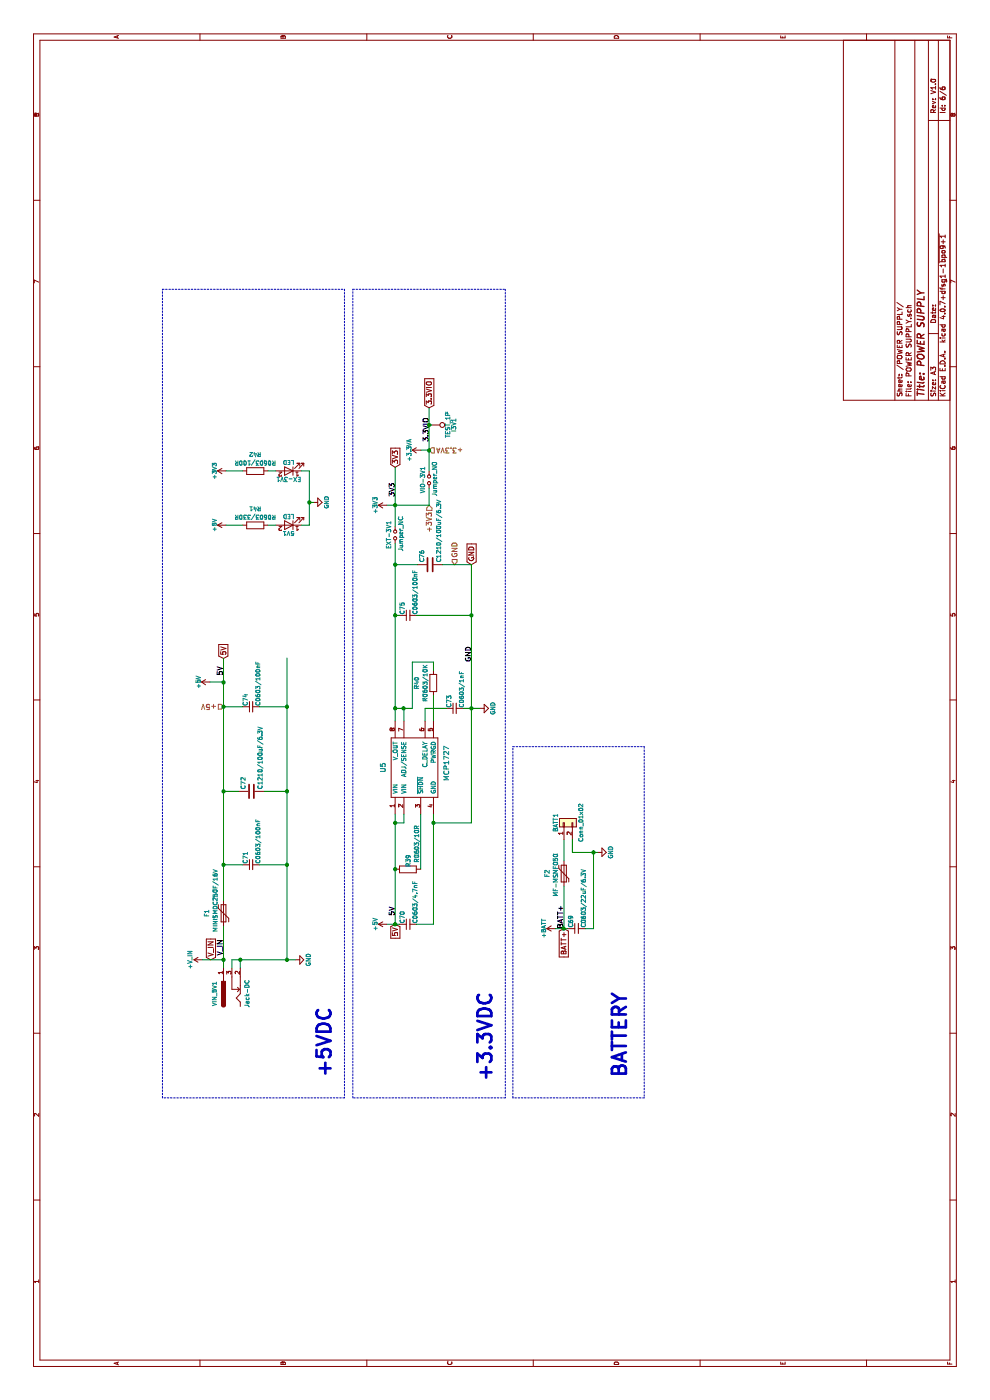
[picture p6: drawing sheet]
EESchema Schematic File Version 2
LIBS:DEV BOARD-rescue
LIBS:power
LIBS:device
LIBS:transistors
LIBS:conn
LIBS:linear
LIBS:regul
LIBS:74xx
LIBS:cmos4000
LIBS:adc-dac
LIBS:memory
LIBS:xilinx
LIBS:microcontrollers
LIBS:dsp
LIBS:microchip
LIBS:analog_switches
LIBS:motorola
LIBS:texas
LIBS:intel
LIBS:audio
LIBS:interface
LIBS:digital-audio
LIBS:philips
LIBS:display
LIBS:cypress
LIBS:siliconi
LIBS:opto
LIBS:atmel
LIBS:contrib
LIBS:valves
LIBS:DEV BOARD-cache
EELAYER 25 0
EELAYER END
$Descr A3 16535 11693
encoding utf-8
Sheet 6 6
Title "POWER SUPPLY"
Date ""
Rev "V1.0"
Comp ""
Comment1 ""
Comment2 ""
Comment3 ""
Comment4 ""
$EndDescr
$Comp
L MCP1727 U5
U 1 1
P 7120 4620
F 0 "U5" H 7470 4720 60  0000 C CNN
F 1 "MCP1727" H 7520 3970 60  0000 C CNN
F 2 "Housings_DFN_QFN:DFN-8-1EP_3x3mm_Pitch0.65mm" H 7120 4620 60  0001 C CNN
F 3 "" H 7120 4620 60  0001 C CNN
	1    7120 4620
	1    0    0    -1  
$EndComp
$Comp
L Jack-DC VIN_5V1
U 1 1
P 4800 2740
F 0 "VIN_5V1" H 4800 2950 50  0000 C CNN
F 1 "Jack-DC" H 4800 2565 50  0000 C CNN
F 2 "Connectors:BARREL_JACK" H 4850 2700 50  0001 C CNN
F 3 "" H 4850 2700 50  0001 C CNN
	1    4800 2740
	1    0    0    -1  
$EndComp
$Comp
L Polyfuse F1
U 1 1
P 5750 2640
F 0 "F1" V 5550 2640 50  0000 C CNN
F 1 "MINISMDC250F/16V" V 5650 2790 50  0000 C CNN
F 2 "Fuse_Holders_and_Fuses:Fuse_0679H" H 5800 2440 50  0001 L CNN
F 3 "" H 5750 2640 50  0001 C CNN
	1    5750 2640
	0    1    1    0   
$EndComp
$Comp
L C_Small C74
U 1 1
P 8190 2965
F 0 "C74" H 8200 3035 50  0000 L CNN
F 1 "C0603/100nF" H 8200 2885 50  0000 L CNN
F 2 "MyKiCadLib:0603_HandSoldering" H 8190 2965 50  0001 C CNN
F 3 "" H 8190 2965 50  0001 C CNN
	1    8190 2965
	1    0    0    -1  
$EndComp
$Comp
L +5V #PWR054
U 1 1
P 8480 2480
F 0 "#PWR054" H 8480 2330 50  0001 C CNN
F 1 "+5V" H 8480 2620 50  0000 C CNN
F 2 "" H 8480 2480 50  0001 C CNN
F 3 "" H 8480 2480 50  0001 C CNN
	1    8480 2480
	1    0    0    -1  
$EndComp
Text GLabel 8760 2640 2    60   Input ~ 0
5V
Text Label 8560 2640 0    60   ~ 0
5V
$Comp
L +5V #PWR055
U 1 1
P 5620 4570
F 0 "#PWR055" H 5620 4420 50  0001 C CNN
F 1 "+5V" H 5620 4710 50  0000 C CNN
F 2 "" H 5620 4570 50  0001 C CNN
F 3 "" H 5620 4570 50  0001 C CNN
	1    5620 4570
	1    0    0    -1  
$EndComp
$Comp
L C_Small C73
U 1 1
P 8170 5370
F 0 "C73" H 8180 5440 50  0000 L CNN
F 1 "C0603/1nF" H 8180 5290 50  0000 L CNN
F 2 "MyKiCadLib:0603_HandSoldering" H 8170 5370 50  0001 C CNN
F 3 "" H 8170 5370 50  0001 C CNN
	1    8170 5370
	1    0    0    -1  
$EndComp
$Comp
L C_Small C70
U 1 1
P 5620 4820
F 0 "C70" H 5630 4890 50  0000 L CNN
F 1 "C0603/4.7nF" H 5630 4740 50  0000 L CNN
F 2 "MyKiCadLib:0603_HandSoldering" H 5620 4820 50  0001 C CNN
F 3 "" H 5620 4820 50  0001 C CNN
	1    5620 4820
	1    0    0    -1  
$EndComp
$Comp
L R R39
U 1 1
P 6270 4820
F 0 "R39" H 6370 4820 50  0000 C CNN
F 1 "R0603/10R" H 6570 4720 50  0000 C CNN
F 2 "MyKiCadLib:0603_HandSoldering" V 6200 4820 50  0001 C CNN
F 3 "" H 6270 4820 50  0001 C CNN
	1    6270 4820
	1    0    0    -1  
$EndComp
$Comp
L R R40
U 1 1
P 8470 5120
F 0 "R40" V 8270 5120 50  0000 C CNN
F 1 "R0603/10K" V 8370 5120 50  0000 C CNN
F 2 "MyKiCadLib:0603_HandSoldering" V 8400 5120 50  0001 C CNN
F 3 "" H 8470 5120 50  0001 C CNN
	1    8470 5120
	0    1    1    0   
$EndComp
$Comp
L C_Small C75
U 1 1
P 9270 4820
F 0 "C75" H 9280 4890 50  0000 L CNN
F 1 "C0603/100nF" H 9280 4740 50  0000 L CNN
F 2 "MyKiCadLib:0603_HandSoldering" H 9270 4820 50  0001 C CNN
F 3 "" H 9270 4820 50  0001 C CNN
	1    9270 4820
	1    0    0    -1  
$EndComp
$Comp
L Jumper_NO_Small EXT-3V1
U 1 1
P 10220 4670
F 0 "EXT-3V1" H 10220 4750 50  0000 C CNN
F 1 "Jumper_NC" H 10230 4610 50  0000 C CNB
F 2 "Socket_Strips:Socket_Strip_Straight_1x02_Pitch2.54mm" H 10220 4670 50  0001 C CNN
F 3 "" H 10220 4670 50  0001 C CNN
	1    10220 4670
	1    0    0    -1  
$EndComp
$Comp
L GND #PWR056
U 1 1
P 8170 5670
F 0 "#PWR056" H 8170 5420 50  0001 C CNN
F 1 "GND" H 8170 5520 50  0000 C CNN
F 2 "" H 8170 5670 50  0001 C CNN
F 3 "" H 8170 5670 50  0001 C CNN
	1    8170 5670
	1    0    0    -1  
$EndComp
Text GLabel 9870 5570 2    60   Input ~ 0
GND
Text Label 8720 5570 0    60   ~ 0
GND
Text GLabel 5620 4670 0    60   Input ~ 0
5V
Text Label 5720 4670 0    60   ~ 0
5V
$Comp
L +3V3 #PWR057
U 1 1
P 10570 4570
F 0 "#PWR057" H 10570 4420 50  0001 C CNN
F 1 "+3V3" H 10570 4710 50  0000 C CNN
F 2 "" H 10570 4570 50  0001 C CNN
F 3 "" H 10570 4570 50  0001 C CNN
	1    10570 4570
	1    0    0    -1  
$EndComp
Text Label 10670 4670 0    60   ~ 0
3V3
Text GLabel 11020 4670 2    60   Input ~ 0
3V3
$Comp
L Conn_01x02 BATT1
U 1 1
P 6820 6660
F 0 "BATT1" H 6820 6760 50  0000 C CNN
F 1 "Conn_01x02" H 6820 6460 50  0000 C CNN
F 2 "Connectors_Molex:Molex_KK-6410-02_02x2.54mm_Straight" H 6820 6660 50  0001 C CNN
F 3 "" H 6820 6660 50  0001 C CNN
	1    6820 6660
	1    0    0    -1  
$EndComp
$Comp
L Polyfuse F2
U 1 1
P 6220 6660
F 0 "F2" V 6020 6660 50  0000 C CNN
F 1 "MF-MSMF050 " V 6120 6660 50  0000 C CNN
F 2 "Fuse_Holders_and_Fuses:Fuse_0679H" H 6270 6460 50  0001 L CNN
F 3 "" H 6220 6660 50  0001 C CNN
	1    6220 6660
	0    1    1    0   
$EndComp
$Comp
L C_Small C69
U 1 1
P 5570 6810
F 0 "C69" H 5580 6880 50  0000 L CNN
F 1 "C0603/22uF/6.3V" H 5580 6730 50  0000 L CNN
F 2 "MyKiCadLib:0603_HandSoldering" H 5570 6810 50  0001 C CNN
F 3 "" H 5570 6810 50  0001 C CNN
	1    5570 6810
	1    0    0    -1  
$EndComp
$Comp
L GND #PWR058
U 1 1
P 6470 7060
F 0 "#PWR058" H 6470 6810 50  0001 C CNN
F 1 "GND" H 6470 6910 50  0000 C CNN
F 2 "" H 6470 7060 50  0001 C CNN
F 3 "" H 6470 7060 50  0001 C CNN
	1    6470 7060
	1    0    0    -1  
$EndComp
$Comp
L +BATT #PWR059
U 1 1
P 5570 6560
F 0 "#PWR059" H 5570 6410 50  0001 C CNN
F 1 "+BATT" H 5570 6700 50  0000 C CNN
F 2 "" H 5570 6560 50  0001 C CNN
F 3 "" H 5570 6560 50  0001 C CNN
	1    5570 6560
	1    0    0    -1  
$EndComp
Text GLabel 5570 6660 0    60   Input ~ 0
BATT+
Text Label 5570 6660 0    60   ~ 0
BATT+
$Comp
L Jumper_NO_Small VIO-3V1
U 1 1
P 10870 5070
F 0 "VIO-3V1" H 10870 5150 50  0000 C CNN
F 1 "Jumper_NO" H 10880 5010 50  0000 C CNB
F 2 "Socket_Strips:Socket_Strip_Straight_1x02_Pitch2.54mm" H 10870 5070 50  0001 C CNN
F 3 "" H 10870 5070 50  0001 C CNN
	1    10870 5070
	1    0    0    -1  
$EndComp
$Comp
L +3.3VA #PWR060
U 1 1
P 11220 4970
F 0 "#PWR060" H 11220 4820 50  0001 C CNN
F 1 "+3.3VA" H 11220 5110 50  0000 C CNN
F 2 "" H 11220 4970 50  0001 C CNN
F 3 "" H 11220 4970 50  0001 C CNN
	1    11220 4970
	1    0    0    -1  
$EndComp
Text Label 11320 5070 0    60   ~ 0
3.3VIO
Text GLabel 11720 5070 2    60   Input ~ 0
3.3VIO
Text Notes 3820 3920 0    162  ~ 32
+5VDC
Text Notes 3770 5820 0    162  ~ 32
+3.3VDC
Text Notes 3820 7410 0    162  ~ 32
BATTERY
Text HLabel 8190 2640 1    60   Input ~ 12
+5V
Text HLabel 11220 5070 3    60   Input ~ 12
+3.3VA
Text HLabel 10570 5070 0    60   Input ~ 12
+3V3
Text HLabel 9870 5370 2    60   Input ~ 12
GND
$Comp
L GND #PWR061
U 1 1
P 5200 3490
F 0 "#PWR061" H 5200 3240 50  0001 C CNN
F 1 "GND" H 5200 3340 50  0000 C CNN
F 2 "" H 5200 3490 50  0001 C CNN
F 3 "" H 5200 3490 50  0001 C CNN
	1    5200 3490
	1    0    0    -1  
$EndComp
$Comp
L C C72
U 1 1
P 7190 2970
F 0 "C72" H 7215 3070 50  0000 L CNN
F 1 "C1210/100uF/6.3V" H 7215 2870 50  0000 L CNN
F 2 "Capacitors_SMD:C_1210" H 7228 2820 50  0001 C CNN
F 3 "" H 7190 2970 50  0001 C CNN
	1    7190 2970
	1    0    0    -1  
$EndComp
$Comp
L C_Small C71
U 1 1
P 6325 2965
F 0 "C71" H 6335 3035 50  0000 L CNN
F 1 "C0603/100nF" H 6335 2885 50  0000 L CNN
F 2 "MyKiCadLib:0603_HandSoldering" H 6325 2965 50  0001 C CNN
F 3 "" H 6325 2965 50  0001 C CNN
	1    6325 2965
	1    0    0    -1  
$EndComp
$Comp
L C C76
U 1 1
P 9870 5080
F 0 "C76" H 9895 5180 50  0000 L CNN
F 1 "C1210/100uF/6.3V" H 9895 4980 50  0000 L CNN
F 2 "Capacitors_SMD:C_1210" H 9908 4930 50  0001 C CNN
F 3 "" H 9870 5080 50  0001 C CNN
	1    9870 5080
	1    0    0    -1  
$EndComp
$Comp
L +V_IN #PWR062
U 1 1
P 5200 2390
F 0 "#PWR062" H 5200 2240 50  0001 C CNN
F 1 "+V_IN" H 5200 2540 50  0000 C CNN
F 2 "" H 5200 2390 50  0001 C CNN
F 3 "" H 5200 2390 50  0001 C CNN
	1    5200 2390
	1    0    0    -1  
$EndComp
Text Label 5250 2640 0    60   ~ 0
V_IN
Text GLabel 5200 2490 2    60   Input ~ 0
V_IN
$Comp
L LED 5V1
U 1 1
P 10335 3410
F 0 "5V1" H 10335 3510 50  0000 C CNN
F 1 "LED" H 10335 3310 50  0000 C CNN
F 2 "LEDs:LED_0603" H 10335 3410 50  0001 C CNN
F 3 "" H 10335 3410 50  0001 C CNN
	1    10335 3410
	0    -1   -1   0   
$EndComp
$Comp
L R R41
U 1 1
P 10335 3015
F 0 "R41" V 10135 3015 50  0000 C CNN
F 1 "R0603/330R" V 10235 3015 50  0000 C CNN
F 2 "MyKiCadLib:0603_HandSoldering" V 10265 3015 50  0001 C CNN
F 3 "" H 10335 3015 50  0001 C CNN
	1    10335 3015
	-1   0    0    1   
$EndComp
Wire Wire Line
	5100 2740 5200 2740
Wire Wire Line
	5200 2740 5200 3490
Wire Wire Line
	5100 2840 5200 2840
Connection ~ 5200 2840
Wire Wire Line
	5100 2640 5600 2640
Wire Wire Line
	5900 2640 8760 2640
Wire Wire Line
	9270 4670 9270 4720
Connection ~ 9270 4670
Wire Wire Line
	8020 4770 8170 4770
Wire Wire Line
	8170 4670 8170 4870
Connection ~ 8170 4670
Wire Wire Line
	8020 5120 8320 5120
Wire Wire Line
	8620 5120 8720 5120
Wire Wire Line
	8720 5120 8720 4870
Wire Wire Line
	8720 4870 8170 4870
Connection ~ 8170 4770
Wire Wire Line
	8020 5020 8170 5020
Wire Wire Line
	8170 5020 8170 5270
Wire Wire Line
	5620 4570 5620 4720
Connection ~ 5620 4670
Wire Wire Line
	5620 4670 6920 4670
Connection ~ 6270 4670
Wire Wire Line
	6920 4970 6270 4970
Wire Wire Line
	5620 4920 5620 5120
Wire Wire Line
	5620 5120 6920 5120
Wire Wire Line
	6920 4770 6820 4770
Wire Wire Line
	6820 4770 6820 4670
Connection ~ 6820 4670
Wire Wire Line
	6820 5120 6820 5570
Wire Wire Line
	6820 5570 9870 5570
Connection ~ 6820 5120
Wire Wire Line
	9270 4920 9270 5570
Connection ~ 9270 5570
Wire Wire Line
	8170 5470 8170 5670
Connection ~ 8170 5570
Wire Wire Line
	10320 4670 11020 4670
Wire Wire Line
	10570 4570 10570 5070
Connection ~ 10570 4670
Wire Wire Line
	6620 6760 6470 6760
Wire Wire Line
	6470 6760 6470 7060
Wire Wire Line
	6470 7010 5570 7010
Wire Wire Line
	5570 7010 5570 6910
Wire Wire Line
	5570 6560 5570 6710
Wire Wire Line
	5570 6660 6070 6660
Wire Wire Line
	6370 6660 6620 6660
Connection ~ 5570 6660
Connection ~ 6470 7010
Wire Wire Line
	10570 5070 10770 5070
Wire Wire Line
	10970 5070 11720 5070
Wire Wire Line
	11220 5070 11220 4970
Connection ~ 11220 5070
Wire Notes Line
	13120 4070 3570 4070
Wire Notes Line
	3570 4070 3570 1920
Wire Notes Line
	3570 1920 13120 1920
Wire Notes Line
	13120 1920 13120 4070
Wire Notes Line
	3570 4170 13120 4170
Wire Notes Line
	13120 4170 13120 5970
Wire Notes Line
	13120 5970 3570 5970
Wire Notes Line
	3570 5970 3570 4170
Wire Notes Line
	3570 6060 7720 6060
Wire Notes Line
	7720 6060 7720 7610
Wire Notes Line
	7720 7610 3570 7610
Wire Notes Line
	3570 7610 3570 6060
Connection ~ 5200 3390
Wire Wire Line
	8020 4670 10120 4670
Wire Wire Line
	7190 2820 7190 2640
Connection ~ 7190 2640
Wire Wire Line
	7190 3120 7190 3390
Connection ~ 7190 3390
Wire Wire Line
	6325 2865 6325 2640
Connection ~ 6325 2640
Wire Wire Line
	6325 3065 6325 3390
Connection ~ 6325 3390
Wire Wire Line
	8190 2865 8190 2640
Connection ~ 8190 2640
Wire Wire Line
	6325 3390 8765 3390
Wire Wire Line
	6330 3390 5200 3390
Wire Wire Line
	8190 3065 8190 3390
Connection ~ 8190 3390
Wire Wire Line
	8480 2480 8480 2640
Connection ~ 8480 2640
Wire Wire Line
	9870 5570 9870 5230
Connection ~ 5200 2640
Wire Wire Line
	5200 2390 5200 2640
$Comp
L LED EX-3V1
U 1 1
P 10975 3410
F 0 "EX-3V1" H 10975 3510 50  0000 C CNN
F 1 "LED" H 10975 3310 50  0000 C CNN
F 2 "LEDs:LED_0603" H 10975 3410 50  0001 C CNN
F 3 "" H 10975 3410 50  0001 C CNN
	1    10975 3410
	0    -1   -1   0   
$EndComp
$Comp
L R R42
U 1 1
P 10975 3015
F 0 "R42" V 10775 3015 50  0000 C CNN
F 1 "R0603/100R" V 10875 3015 50  0000 C CNN
F 2 "MyKiCadLib:0603_HandSoldering" V 10905 3015 50  0001 C CNN
F 3 "" H 10975 3015 50  0001 C CNN
	1    10975 3015
	-1   0    0    1   
$EndComp
Wire Wire Line
	10335 3560 10335 3655
Wire Wire Line
	10975 3260 10975 3165
Wire Wire Line
	10335 3260 10335 3165
$Comp
L GND #PWR063
U 1 1
P 10605 3705
F 0 "#PWR063" H 10605 3455 50  0001 C CNN
F 1 "GND" H 10605 3555 50  0000 C CNN
F 2 "" H 10605 3705 50  0001 C CNN
F 3 "" H 10605 3705 50  0001 C CNN
	1    10605 3705
	1    0    0    -1  
$EndComp
$Comp
L +5V #PWR064
U 1 1
P 10335 2670
F 0 "#PWR064" H 10335 2520 50  0001 C CNN
F 1 "+5V" H 10335 2810 50  0000 C CNN
F 2 "" H 10335 2670 50  0001 C CNN
F 3 "" H 10335 2670 50  0001 C CNN
	1    10335 2670
	1    0    0    -1  
$EndComp
$Comp
L +3V3 #PWR065
U 1 1
P 10975 2670
F 0 "#PWR065" H 10975 2520 50  0001 C CNN
F 1 "+3V3" H 10975 2810 50  0000 C CNN
F 2 "" H 10975 2670 50  0001 C CNN
F 3 "" H 10975 2670 50  0001 C CNN
	1    10975 2670
	1    0    0    -1  
$EndComp
Wire Wire Line
	9870 4930 9870 4670
Connection ~ 9870 4670
Wire Wire Line
	10975 2670 10975 2865
Wire Wire Line
	10335 2670 10335 2865
Wire Wire Line
	10335 3655 10975 3655
Wire Wire Line
	10975 3655 10975 3560
Wire Wire Line
	10605 3705 10605 3655
Connection ~ 10605 3655
$Comp
L TEST_1P I3V1
U 1 1
P 11520 5095
F 0 "I3V1" H 11520 5365 50  0000 C CNN
F 1 "TEST_1P" H 11520 5295 50  0000 C CNN
F 2 "Measurement_Points:Measurement_Point_Round-SMD-Pad_Small" H 11720 5095 50  0001 C CNN
F 3 "" H 11720 5095 50  0001 C CNN
	1    11520 5095
	-1   0    0    1   
$EndComp
Wire Wire Line
	11520 5095 11520 5070
Connection ~ 11520 5070
$EndSCHEMATC
